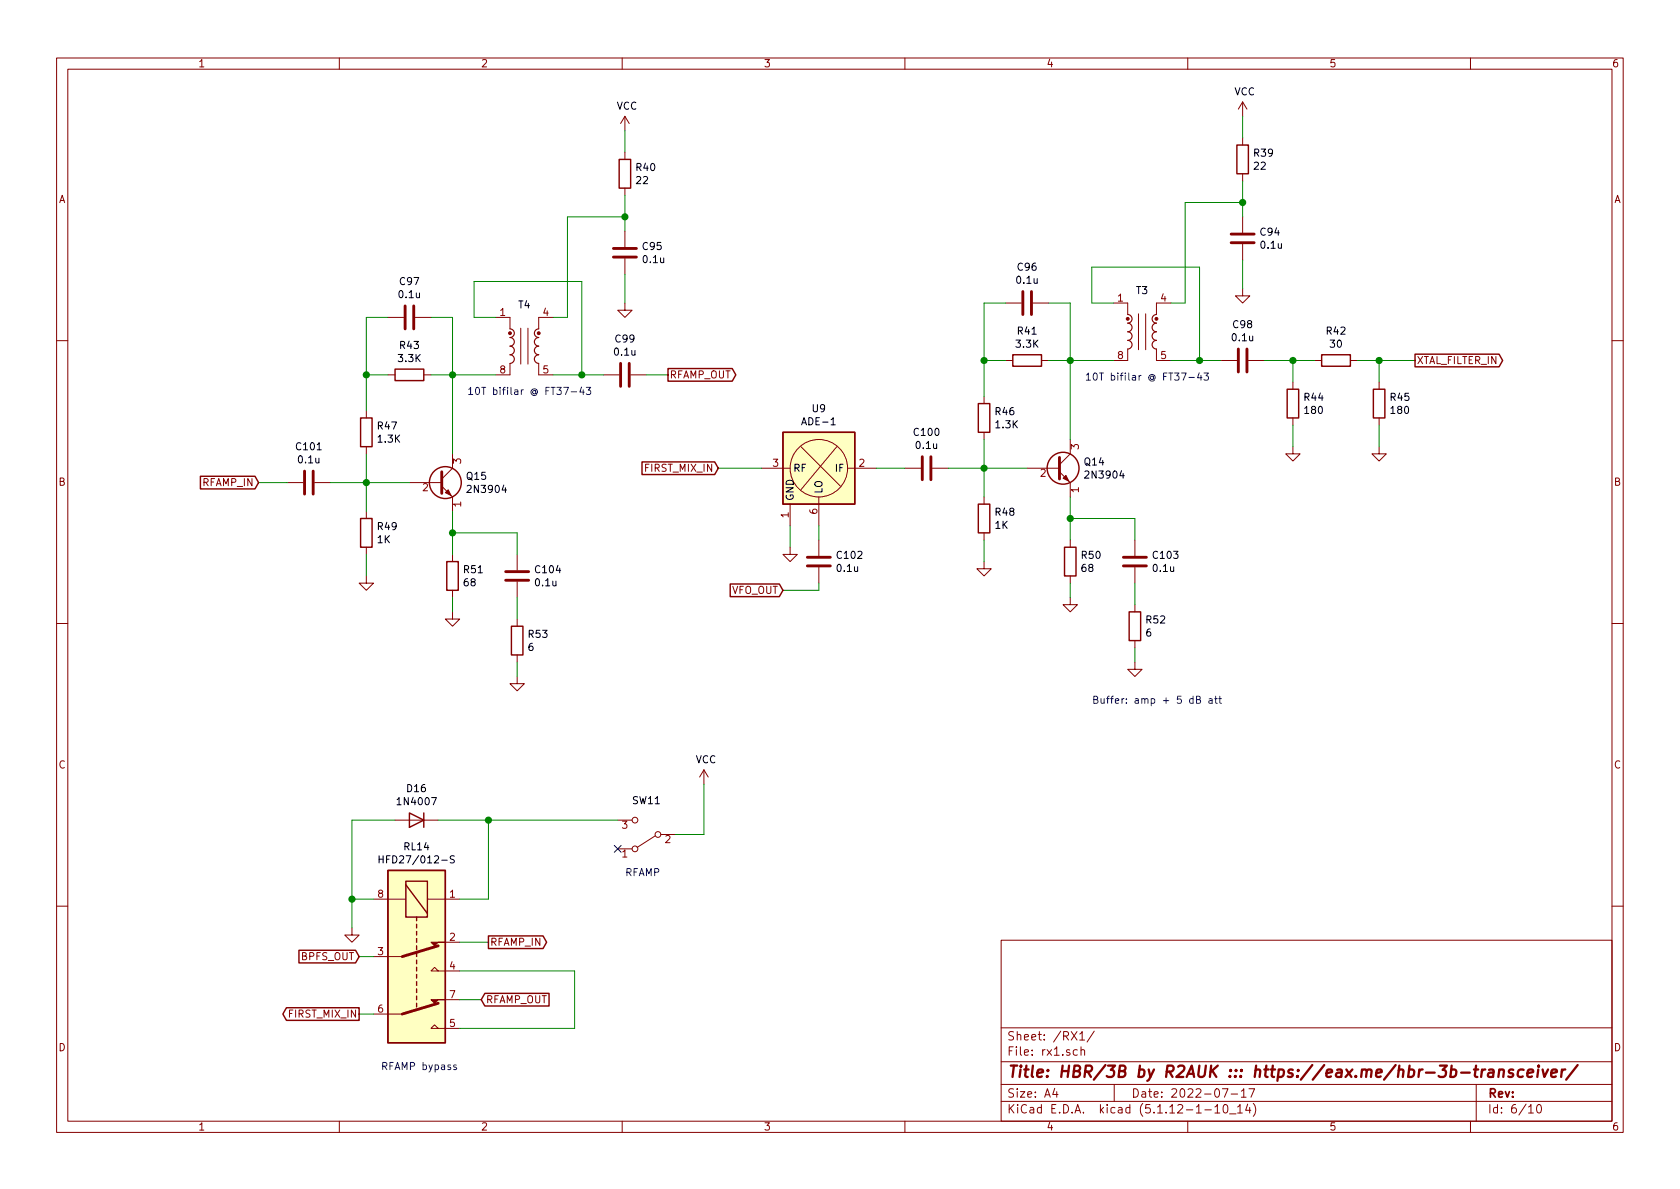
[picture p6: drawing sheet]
EESchema Schematic File Version 4
EELAYER 30 0
EELAYER END
$Descr A4 11693 8268
encoding utf-8
Sheet 6 10
Title "HBR/3B by R2AUK ::: https://eax.me/hbr-3b-transceiver/"
Date "2022-07-17"
Rev ""
Comp ""
Comment1 ""
Comment2 ""
Comment3 ""
Comment4 ""
$EndDescr
$Comp
L Device:C C101
U 1 1
P 2150 3350
AR Path="/62CCF0D3/62D2EC16" Ref="C101"  Part="1" 
AR Path="/62CCEF11/62D2EC16" Ref="C?"  Part="1" 
F 0 "C101" V 1898 3350 50  0000 C CNN
F 1 "0.1u" V 1989 3350 50  0000 C CNN
F 2 "" H 2188 3200 50  0001 C CNN
F 3 "~" H 2150 3350 50  0001 C CNN
	1    2150 3350
	0    1    1    0   
$EndComp
$Comp
L Transistor_BJT:2N3904 Q?
U 1 1
P 3050 3350
AR Path="/62C0C022/62D2EC1C" Ref="Q?"  Part="1" 
AR Path="/62CCF0D3/62D2EC1C" Ref="Q15"  Part="1" 
F 0 "Q15" H 3240 3396 50  0000 L CNN
F 1 "2N3904" H 3240 3305 50  0000 L CNN
F 2 "Package_TO_SOT_THT:TO-92_Inline" H 3250 3275 50  0001 L CIN
F 3 "https://www.fairchildsemi.com/datasheets/2N/2N3904.pdf" H 3050 3350 50  0001 L CNN
	1    3050 3350
	1    0    0    -1  
$EndComp
$Comp
L Device:R R?
U 1 1
P 2550 3700
AR Path="/62C0C022/62D2EC22" Ref="R?"  Part="1" 
AR Path="/62CCF0D3/62D2EC22" Ref="R49"  Part="1" 
F 0 "R49" H 2620 3746 50  0000 L CNN
F 1 "1K" H 2620 3655 50  0000 L CNN
F 2 "" V 2480 3700 50  0001 C CNN
F 3 "~" H 2550 3700 50  0001 C CNN
	1    2550 3700
	1    0    0    -1  
$EndComp
$Comp
L Device:R R?
U 1 1
P 3150 4000
AR Path="/62C0C022/62D2EC28" Ref="R?"  Part="1" 
AR Path="/62CCF0D3/62D2EC28" Ref="R51"  Part="1" 
F 0 "R51" H 3220 4046 50  0000 L CNN
F 1 "68" H 3220 3955 50  0000 L CNN
F 2 "" V 3080 4000 50  0001 C CNN
F 3 "~" H 3150 4000 50  0001 C CNN
	1    3150 4000
	1    0    0    -1  
$EndComp
$Comp
L Device:C C?
U 1 1
P 3600 4000
AR Path="/62C0C022/62D2EC2E" Ref="C?"  Part="1" 
AR Path="/62CCF0D3/62D2EC2E" Ref="C104"  Part="1" 
F 0 "C104" H 3715 4046 50  0000 L CNN
F 1 "0.1u" H 3715 3955 50  0000 L CNN
F 2 "" H 3638 3850 50  0001 C CNN
F 3 "~" H 3600 4000 50  0001 C CNN
	1    3600 4000
	1    0    0    -1  
$EndComp
$Comp
L Device:R R?
U 1 1
P 3600 4450
AR Path="/62C0C022/62D2EC34" Ref="R?"  Part="1" 
AR Path="/62CCF0D3/62D2EC34" Ref="R53"  Part="1" 
F 0 "R53" H 3670 4496 50  0000 L CNN
F 1 "6" H 3670 4405 50  0000 L CNN
F 2 "" V 3530 4450 50  0001 C CNN
F 3 "~" H 3600 4450 50  0001 C CNN
	1    3600 4450
	1    0    0    -1  
$EndComp
$Comp
L power:GND #PWR?
U 1 1
P 2550 4000
AR Path="/62C0C022/62D2EC3A" Ref="#PWR?"  Part="1" 
AR Path="/62CCF0D3/62D2EC3A" Ref="#PWR0137"  Part="1" 
F 0 "#PWR0137" H 2550 3750 50  0001 C CNN
F 1 "GND" H 2555 3827 50  0001 C CNN
F 2 "" H 2550 4000 50  0001 C CNN
F 3 "" H 2550 4000 50  0001 C CNN
	1    2550 4000
	1    0    0    -1  
$EndComp
$Comp
L power:GND #PWR?
U 1 1
P 3150 4250
AR Path="/62C0C022/62D2EC40" Ref="#PWR?"  Part="1" 
AR Path="/62CCF0D3/62D2EC40" Ref="#PWR0139"  Part="1" 
F 0 "#PWR0139" H 3150 4000 50  0001 C CNN
F 1 "GND" H 3155 4077 50  0001 C CNN
F 2 "" H 3150 4250 50  0001 C CNN
F 3 "" H 3150 4250 50  0001 C CNN
	1    3150 4250
	1    0    0    -1  
$EndComp
$Comp
L power:GND #PWR?
U 1 1
P 3600 4700
AR Path="/62C0C022/62D2EC46" Ref="#PWR?"  Part="1" 
AR Path="/62CCF0D3/62D2EC46" Ref="#PWR0141"  Part="1" 
F 0 "#PWR0141" H 3600 4450 50  0001 C CNN
F 1 "GND" H 3605 4527 50  0001 C CNN
F 2 "" H 3600 4700 50  0001 C CNN
F 3 "" H 3600 4700 50  0001 C CNN
	1    3600 4700
	1    0    0    -1  
$EndComp
$Comp
L Device:R R?
U 1 1
P 2550 3000
AR Path="/62C0C022/62D2EC4C" Ref="R?"  Part="1" 
AR Path="/62CCF0D3/62D2EC4C" Ref="R47"  Part="1" 
F 0 "R47" H 2620 3046 50  0000 L CNN
F 1 "1.3K" H 2620 2955 50  0000 L CNN
F 2 "" V 2480 3000 50  0001 C CNN
F 3 "~" H 2550 3000 50  0001 C CNN
	1    2550 3000
	1    0    0    -1  
$EndComp
$Comp
L Device:R R?
U 1 1
P 2850 2600
AR Path="/62C0C022/62D2EC52" Ref="R?"  Part="1" 
AR Path="/62CCF0D3/62D2EC52" Ref="R43"  Part="1" 
F 0 "R43" V 2643 2600 50  0000 C CNN
F 1 "3.3K" V 2734 2600 50  0000 C CNN
F 2 "" V 2780 2600 50  0001 C CNN
F 3 "~" H 2850 2600 50  0001 C CNN
	1    2850 2600
	0    1    1    0   
$EndComp
$Comp
L Device:C C?
U 1 1
P 2850 2200
AR Path="/62C0C022/62D2EC58" Ref="C?"  Part="1" 
AR Path="/62CCF0D3/62D2EC58" Ref="C97"  Part="1" 
F 0 "C97" V 2598 2200 50  0000 C CNN
F 1 "0.1u" V 2689 2200 50  0000 C CNN
F 2 "" H 2888 2050 50  0001 C CNN
F 3 "~" H 2850 2200 50  0001 C CNN
	1    2850 2200
	0    1    1    0   
$EndComp
Wire Wire Line
	2550 3150 2550 3350
Connection ~ 2550 3350
Wire Wire Line
	2550 3350 2550 3550
Wire Wire Line
	2550 3850 2550 4000
Wire Wire Line
	3150 3550 3150 3700
Wire Wire Line
	3150 4150 3150 4250
Wire Wire Line
	3600 3850 3600 3700
Wire Wire Line
	3600 3700 3150 3700
Connection ~ 3150 3700
Wire Wire Line
	3150 3700 3150 3850
Wire Wire Line
	3600 4300 3600 4150
Wire Wire Line
	3600 4700 3600 4600
Wire Wire Line
	3150 3150 3150 2600
Wire Wire Line
	3150 2200 3000 2200
Wire Wire Line
	3000 2600 3150 2600
Connection ~ 3150 2600
Wire Wire Line
	3150 2600 3150 2200
$Comp
L Transformer:PA0184NL T?
U 1 1
P 3650 2400
AR Path="/62C0C022/62D2EC6F" Ref="T?"  Part="1" 
AR Path="/62CCF0D3/62D2EC6F" Ref="T4"  Part="1" 
F 0 "T4" H 3650 2689 50  0000 C CNN
F 1 "FT37-43" H 3650 2690 50  0001 C CNN
F 2 "Transformer_SMD:Pulse_PA2007NL" H 3650 2400 50  0001 C CNN
F 3 "" H 3350 2400 50  0001 C CNN
	1    3650 2400
	1    0    0    -1  
$EndComp
Text Notes 3250 2750 0    50   ~ 0
10T bifilar @ FT37-43
$Comp
L Device:C C?
U 1 1
P 4350 2600
AR Path="/62C0C022/62D2EC76" Ref="C?"  Part="1" 
AR Path="/62CCF0D3/62D2EC76" Ref="C99"  Part="1" 
F 0 "C99" V 4098 2600 50  0000 C CNN
F 1 "0.1u" V 4189 2600 50  0000 C CNN
F 2 "" H 4388 2450 50  0001 C CNN
F 3 "~" H 4350 2600 50  0001 C CNN
	1    4350 2600
	0    1    1    0   
$EndComp
Wire Wire Line
	4200 2600 4050 2600
Wire Wire Line
	3450 2200 3300 2200
Wire Wire Line
	3300 2200 3300 1950
Wire Wire Line
	3300 1950 4050 1950
Wire Wire Line
	4050 1950 4050 2600
Connection ~ 4050 2600
Wire Wire Line
	4050 2600 3850 2600
Wire Wire Line
	3850 2200 3950 2200
Wire Wire Line
	3950 2200 3950 1500
Wire Wire Line
	3950 1500 4350 1500
$Comp
L power:GND #PWR?
U 1 1
P 4350 2100
AR Path="/62C0C022/62D2EC86" Ref="#PWR?"  Part="1" 
AR Path="/62CCF0D3/62D2EC86" Ref="#PWR0132"  Part="1" 
F 0 "#PWR0132" H 4350 1850 50  0001 C CNN
F 1 "GND" H 4355 1927 50  0001 C CNN
F 2 "" H 4350 2100 50  0001 C CNN
F 3 "" H 4350 2100 50  0001 C CNN
	1    4350 2100
	1    0    0    -1  
$EndComp
$Comp
L power:VCC #PWR?
U 1 1
P 4350 900
AR Path="/62C0C022/62D2EC8C" Ref="#PWR?"  Part="1" 
AR Path="/62CCF0D3/62D2EC8C" Ref="#PWR0130"  Part="1" 
F 0 "#PWR0130" H 4350 750 50  0001 C CNN
F 1 "VCC" H 4365 1073 50  0000 C CNN
F 2 "" H 4350 900 50  0001 C CNN
F 3 "" H 4350 900 50  0001 C CNN
	1    4350 900 
	1    0    0    -1  
$EndComp
$Comp
L Device:R R?
U 1 1
P 4350 1200
AR Path="/62C0C022/62D2EC92" Ref="R?"  Part="1" 
AR Path="/62CCF0D3/62D2EC92" Ref="R40"  Part="1" 
F 0 "R40" H 4420 1246 50  0000 L CNN
F 1 "22" H 4420 1155 50  0000 L CNN
F 2 "" V 4280 1200 50  0001 C CNN
F 3 "~" H 4350 1200 50  0001 C CNN
	1    4350 1200
	1    0    0    -1  
$EndComp
$Comp
L Device:C C?
U 1 1
P 4350 1750
AR Path="/62C0C022/62D2EC98" Ref="C?"  Part="1" 
AR Path="/62CCF0D3/62D2EC98" Ref="C95"  Part="1" 
F 0 "C95" H 4465 1796 50  0000 L CNN
F 1 "0.1u" H 4465 1705 50  0000 L CNN
F 2 "" H 4388 1600 50  0001 C CNN
F 3 "~" H 4350 1750 50  0001 C CNN
	1    4350 1750
	1    0    0    -1  
$EndComp
Wire Wire Line
	4350 2100 4350 1900
Wire Wire Line
	4350 1600 4350 1500
Wire Wire Line
	4350 1050 4350 900 
Connection ~ 4350 1500
Wire Wire Line
	4350 1500 4350 1350
Wire Wire Line
	2550 2200 2550 2600
Wire Wire Line
	2850 3350 2550 3350
Wire Wire Line
	2700 2600 2550 2600
Connection ~ 2550 2600
Wire Wire Line
	2550 2600 2550 2850
Wire Wire Line
	2550 2200 2700 2200
Wire Wire Line
	3450 2600 3150 2600
Wire Wire Line
	2550 3350 2300 3350
$Comp
L Device:C C100
U 1 1
P 6450 3250
AR Path="/62CCF0D3/62D3FAEC" Ref="C100"  Part="1" 
AR Path="/62CCEF11/62D3FAEC" Ref="C?"  Part="1" 
F 0 "C100" V 6198 3250 50  0000 C CNN
F 1 "0.1u" V 6289 3250 50  0000 C CNN
F 2 "" H 6488 3100 50  0001 C CNN
F 3 "~" H 6450 3250 50  0001 C CNN
	1    6450 3250
	0    1    1    0   
$EndComp
$Comp
L Transistor_BJT:2N3904 Q?
U 1 1
P 7350 3250
AR Path="/62C0C022/62D3FAF2" Ref="Q?"  Part="1" 
AR Path="/62CCF0D3/62D3FAF2" Ref="Q14"  Part="1" 
F 0 "Q14" H 7540 3296 50  0000 L CNN
F 1 "2N3904" H 7540 3205 50  0000 L CNN
F 2 "Package_TO_SOT_THT:TO-92_Inline" H 7550 3175 50  0001 L CIN
F 3 "https://www.fairchildsemi.com/datasheets/2N/2N3904.pdf" H 7350 3250 50  0001 L CNN
	1    7350 3250
	1    0    0    -1  
$EndComp
$Comp
L Device:R R?
U 1 1
P 6850 3600
AR Path="/62C0C022/62D3FAF8" Ref="R?"  Part="1" 
AR Path="/62CCF0D3/62D3FAF8" Ref="R48"  Part="1" 
F 0 "R48" H 6920 3646 50  0000 L CNN
F 1 "1K" H 6920 3555 50  0000 L CNN
F 2 "" V 6780 3600 50  0001 C CNN
F 3 "~" H 6850 3600 50  0001 C CNN
	1    6850 3600
	1    0    0    -1  
$EndComp
$Comp
L Device:R R?
U 1 1
P 7450 3900
AR Path="/62C0C022/62D3FAFE" Ref="R?"  Part="1" 
AR Path="/62CCF0D3/62D3FAFE" Ref="R50"  Part="1" 
F 0 "R50" H 7520 3946 50  0000 L CNN
F 1 "68" H 7520 3855 50  0000 L CNN
F 2 "" V 7380 3900 50  0001 C CNN
F 3 "~" H 7450 3900 50  0001 C CNN
	1    7450 3900
	1    0    0    -1  
$EndComp
$Comp
L Device:C C?
U 1 1
P 7900 3900
AR Path="/62C0C022/62D3FB04" Ref="C?"  Part="1" 
AR Path="/62CCF0D3/62D3FB04" Ref="C103"  Part="1" 
F 0 "C103" H 8015 3946 50  0000 L CNN
F 1 "0.1u" H 8015 3855 50  0000 L CNN
F 2 "" H 7938 3750 50  0001 C CNN
F 3 "~" H 7900 3900 50  0001 C CNN
	1    7900 3900
	1    0    0    -1  
$EndComp
$Comp
L Device:R R?
U 1 1
P 7900 4350
AR Path="/62C0C022/62D3FB0A" Ref="R?"  Part="1" 
AR Path="/62CCF0D3/62D3FB0A" Ref="R52"  Part="1" 
F 0 "R52" H 7970 4396 50  0000 L CNN
F 1 "6" H 7970 4305 50  0000 L CNN
F 2 "" V 7830 4350 50  0001 C CNN
F 3 "~" H 7900 4350 50  0001 C CNN
	1    7900 4350
	1    0    0    -1  
$EndComp
$Comp
L power:GND #PWR?
U 1 1
P 6850 3900
AR Path="/62C0C022/62D3FB10" Ref="#PWR?"  Part="1" 
AR Path="/62CCF0D3/62D3FB10" Ref="#PWR0136"  Part="1" 
F 0 "#PWR0136" H 6850 3650 50  0001 C CNN
F 1 "GND" H 6855 3727 50  0001 C CNN
F 2 "" H 6850 3900 50  0001 C CNN
F 3 "" H 6850 3900 50  0001 C CNN
	1    6850 3900
	1    0    0    -1  
$EndComp
$Comp
L power:GND #PWR?
U 1 1
P 7450 4150
AR Path="/62C0C022/62D3FB16" Ref="#PWR?"  Part="1" 
AR Path="/62CCF0D3/62D3FB16" Ref="#PWR0138"  Part="1" 
F 0 "#PWR0138" H 7450 3900 50  0001 C CNN
F 1 "GND" H 7455 3977 50  0001 C CNN
F 2 "" H 7450 4150 50  0001 C CNN
F 3 "" H 7450 4150 50  0001 C CNN
	1    7450 4150
	1    0    0    -1  
$EndComp
$Comp
L power:GND #PWR?
U 1 1
P 7900 4600
AR Path="/62C0C022/62D3FB1C" Ref="#PWR?"  Part="1" 
AR Path="/62CCF0D3/62D3FB1C" Ref="#PWR0140"  Part="1" 
F 0 "#PWR0140" H 7900 4350 50  0001 C CNN
F 1 "GND" H 7905 4427 50  0001 C CNN
F 2 "" H 7900 4600 50  0001 C CNN
F 3 "" H 7900 4600 50  0001 C CNN
	1    7900 4600
	1    0    0    -1  
$EndComp
$Comp
L Device:R R?
U 1 1
P 6850 2900
AR Path="/62C0C022/62D3FB22" Ref="R?"  Part="1" 
AR Path="/62CCF0D3/62D3FB22" Ref="R46"  Part="1" 
F 0 "R46" H 6920 2946 50  0000 L CNN
F 1 "1.3K" H 6920 2855 50  0000 L CNN
F 2 "" V 6780 2900 50  0001 C CNN
F 3 "~" H 6850 2900 50  0001 C CNN
	1    6850 2900
	1    0    0    -1  
$EndComp
$Comp
L Device:R R?
U 1 1
P 7150 2500
AR Path="/62C0C022/62D3FB28" Ref="R?"  Part="1" 
AR Path="/62CCF0D3/62D3FB28" Ref="R41"  Part="1" 
F 0 "R41" V 6943 2500 50  0000 C CNN
F 1 "3.3K" V 7034 2500 50  0000 C CNN
F 2 "" V 7080 2500 50  0001 C CNN
F 3 "~" H 7150 2500 50  0001 C CNN
	1    7150 2500
	0    1    1    0   
$EndComp
$Comp
L Device:C C?
U 1 1
P 7150 2100
AR Path="/62C0C022/62D3FB2E" Ref="C?"  Part="1" 
AR Path="/62CCF0D3/62D3FB2E" Ref="C96"  Part="1" 
F 0 "C96" V 6898 2100 50  0000 C CNN
F 1 "0.1u" V 6989 2100 50  0000 C CNN
F 2 "" H 7188 1950 50  0001 C CNN
F 3 "~" H 7150 2100 50  0001 C CNN
	1    7150 2100
	0    1    1    0   
$EndComp
Wire Wire Line
	6850 3050 6850 3250
Connection ~ 6850 3250
Wire Wire Line
	6850 3250 6850 3450
Wire Wire Line
	6850 3750 6850 3900
Wire Wire Line
	7450 3450 7450 3600
Wire Wire Line
	7450 4050 7450 4150
Wire Wire Line
	7900 3750 7900 3600
Wire Wire Line
	7900 3600 7450 3600
Connection ~ 7450 3600
Wire Wire Line
	7450 3600 7450 3750
Wire Wire Line
	7900 4200 7900 4050
Wire Wire Line
	7900 4600 7900 4500
Wire Wire Line
	7450 3050 7450 2500
Wire Wire Line
	7450 2100 7300 2100
Wire Wire Line
	7300 2500 7450 2500
Connection ~ 7450 2500
Wire Wire Line
	7450 2500 7450 2100
$Comp
L Transformer:PA0184NL T?
U 1 1
P 7950 2300
AR Path="/62C0C022/62D3FB45" Ref="T?"  Part="1" 
AR Path="/62CCF0D3/62D3FB45" Ref="T3"  Part="1" 
F 0 "T3" H 7950 2589 50  0000 C CNN
F 1 "FT37-43" H 7950 2590 50  0001 C CNN
F 2 "Transformer_SMD:Pulse_PA2007NL" H 7950 2300 50  0001 C CNN
F 3 "" H 7650 2300 50  0001 C CNN
	1    7950 2300
	1    0    0    -1  
$EndComp
Text Notes 7550 2650 0    50   ~ 0
10T bifilar @ FT37-43
$Comp
L Device:C C?
U 1 1
P 8650 2500
AR Path="/62C0C022/62D3FB4C" Ref="C?"  Part="1" 
AR Path="/62CCF0D3/62D3FB4C" Ref="C98"  Part="1" 
F 0 "C98" V 8398 2500 50  0000 C CNN
F 1 "0.1u" V 8489 2500 50  0000 C CNN
F 2 "" H 8688 2350 50  0001 C CNN
F 3 "~" H 8650 2500 50  0001 C CNN
	1    8650 2500
	0    1    1    0   
$EndComp
Wire Wire Line
	8500 2500 8350 2500
Wire Wire Line
	7750 2100 7600 2100
Wire Wire Line
	7600 2100 7600 1850
Wire Wire Line
	7600 1850 8350 1850
Wire Wire Line
	8350 1850 8350 2500
Connection ~ 8350 2500
Wire Wire Line
	8350 2500 8150 2500
Wire Wire Line
	8150 2100 8250 2100
Wire Wire Line
	8250 2100 8250 1400
Wire Wire Line
	8250 1400 8650 1400
$Comp
L power:GND #PWR?
U 1 1
P 8650 2000
AR Path="/62C0C022/62D3FB5C" Ref="#PWR?"  Part="1" 
AR Path="/62CCF0D3/62D3FB5C" Ref="#PWR0131"  Part="1" 
F 0 "#PWR0131" H 8650 1750 50  0001 C CNN
F 1 "GND" H 8655 1827 50  0001 C CNN
F 2 "" H 8650 2000 50  0001 C CNN
F 3 "" H 8650 2000 50  0001 C CNN
	1    8650 2000
	1    0    0    -1  
$EndComp
$Comp
L power:VCC #PWR?
U 1 1
P 8650 800
AR Path="/62C0C022/62D3FB62" Ref="#PWR?"  Part="1" 
AR Path="/62CCF0D3/62D3FB62" Ref="#PWR0129"  Part="1" 
F 0 "#PWR0129" H 8650 650 50  0001 C CNN
F 1 "VCC" H 8665 973 50  0000 C CNN
F 2 "" H 8650 800 50  0001 C CNN
F 3 "" H 8650 800 50  0001 C CNN
	1    8650 800 
	1    0    0    -1  
$EndComp
$Comp
L Device:R R?
U 1 1
P 8650 1100
AR Path="/62C0C022/62D3FB68" Ref="R?"  Part="1" 
AR Path="/62CCF0D3/62D3FB68" Ref="R39"  Part="1" 
F 0 "R39" H 8720 1146 50  0000 L CNN
F 1 "22" H 8720 1055 50  0000 L CNN
F 2 "" V 8580 1100 50  0001 C CNN
F 3 "~" H 8650 1100 50  0001 C CNN
	1    8650 1100
	1    0    0    -1  
$EndComp
$Comp
L Device:C C?
U 1 1
P 8650 1650
AR Path="/62C0C022/62D3FB6E" Ref="C?"  Part="1" 
AR Path="/62CCF0D3/62D3FB6E" Ref="C94"  Part="1" 
F 0 "C94" H 8765 1696 50  0000 L CNN
F 1 "0.1u" H 8765 1605 50  0000 L CNN
F 2 "" H 8688 1500 50  0001 C CNN
F 3 "~" H 8650 1650 50  0001 C CNN
	1    8650 1650
	1    0    0    -1  
$EndComp
Wire Wire Line
	8650 2000 8650 1800
Wire Wire Line
	8650 1500 8650 1400
Wire Wire Line
	8650 950  8650 800 
Connection ~ 8650 1400
Wire Wire Line
	8650 1400 8650 1250
Wire Wire Line
	6850 2100 6850 2500
Wire Wire Line
	7150 3250 6850 3250
Wire Wire Line
	7000 2500 6850 2500
Connection ~ 6850 2500
Wire Wire Line
	6850 2500 6850 2750
Wire Wire Line
	6850 2100 7000 2100
Wire Wire Line
	7750 2500 7450 2500
Wire Wire Line
	6850 3250 6600 3250
$Comp
L RF:ADE-6 U?
U 1 1
P 5700 3250
AR Path="/62CCEF11/62D4532F" Ref="U?"  Part="1" 
AR Path="/62CCF0D3/62D4532F" Ref="U9"  Part="1" 
F 0 "U9" H 5700 3667 50  0000 C CNN
F 1 "ADE-1" H 5700 3576 50  0000 C CNN
F 2 "RF_Mini-Circuits:Mini-Circuits_CD542_LandPatternPL-052" H 5775 2875 50  0001 C CNN
F 3 "" H 5875 2975 50  0001 C CNN
	1    5700 3250
	1    0    0    -1  
$EndComp
$Comp
L power:GND #PWR?
U 1 1
P 5500 3800
AR Path="/62C0C022/62D45335" Ref="#PWR?"  Part="1" 
AR Path="/62CCEF11/62D45335" Ref="#PWR?"  Part="1" 
AR Path="/62CCF0D3/62D45335" Ref="#PWR0135"  Part="1" 
F 0 "#PWR0135" H 5500 3550 50  0001 C CNN
F 1 "GND" H 5505 3627 50  0001 C CNN
F 2 "" H 5500 3800 50  0001 C CNN
F 3 "" H 5500 3800 50  0001 C CNN
	1    5500 3800
	1    0    0    -1  
$EndComp
Wire Wire Line
	5500 3800 5500 3650
Text GLabel 5450 4100 0    50   Input ~ 0
VFO_OUT
Wire Wire Line
	5450 4100 5700 4100
Wire Wire Line
	6100 3250 6300 3250
$Comp
L Device:R R42
U 1 1
P 9300 2500
F 0 "R42" V 9093 2500 50  0000 C CNN
F 1 "30" V 9184 2500 50  0000 C CNN
F 2 "" V 9230 2500 50  0001 C CNN
F 3 "~" H 9300 2500 50  0001 C CNN
	1    9300 2500
	0    1    1    0   
$EndComp
$Comp
L Device:R R44
U 1 1
P 9000 2800
F 0 "R44" H 9070 2846 50  0000 L CNN
F 1 "180" H 9070 2755 50  0000 L CNN
F 2 "" V 8930 2800 50  0001 C CNN
F 3 "~" H 9000 2800 50  0001 C CNN
	1    9000 2800
	1    0    0    -1  
$EndComp
$Comp
L Device:R R45
U 1 1
P 9600 2800
F 0 "R45" H 9670 2846 50  0000 L CNN
F 1 "180" H 9670 2755 50  0000 L CNN
F 2 "" V 9530 2800 50  0001 C CNN
F 3 "~" H 9600 2800 50  0001 C CNN
	1    9600 2800
	1    0    0    -1  
$EndComp
$Comp
L power:GND #PWR?
U 1 1
P 9000 3100
AR Path="/62C0C022/62D4C102" Ref="#PWR?"  Part="1" 
AR Path="/62CCF0D3/62D4C102" Ref="#PWR0133"  Part="1" 
F 0 "#PWR0133" H 9000 2850 50  0001 C CNN
F 1 "GND" H 9005 2927 50  0001 C CNN
F 2 "" H 9000 3100 50  0001 C CNN
F 3 "" H 9000 3100 50  0001 C CNN
	1    9000 3100
	1    0    0    -1  
$EndComp
$Comp
L power:GND #PWR?
U 1 1
P 9600 3100
AR Path="/62C0C022/62D4C674" Ref="#PWR?"  Part="1" 
AR Path="/62CCF0D3/62D4C674" Ref="#PWR0134"  Part="1" 
F 0 "#PWR0134" H 9600 2850 50  0001 C CNN
F 1 "GND" H 9605 2927 50  0001 C CNN
F 2 "" H 9600 3100 50  0001 C CNN
F 3 "" H 9600 3100 50  0001 C CNN
	1    9600 3100
	1    0    0    -1  
$EndComp
Wire Wire Line
	8800 2500 9000 2500
Wire Wire Line
	9450 2500 9600 2500
Wire Wire Line
	9600 2500 9600 2650
Connection ~ 9600 2500
Wire Wire Line
	9600 2500 9850 2500
Wire Wire Line
	9600 2950 9600 3100
Wire Wire Line
	9000 3100 9000 2950
Wire Wire Line
	9000 2650 9000 2500
Connection ~ 9000 2500
Wire Wire Line
	9000 2500 9150 2500
Text GLabel 9850 2500 2    50   Output ~ 0
XTAL_FILTER_IN
Wire Wire Line
	1800 3350 2000 3350
$Comp
L Device:C C?
U 1 1
P 5700 3900
AR Path="/62C0C022/62D5AD7B" Ref="C?"  Part="1" 
AR Path="/62CCF0D3/62D5AD7B" Ref="C102"  Part="1" 
F 0 "C102" H 5815 3946 50  0000 L CNN
F 1 "0.1u" H 5815 3855 50  0000 L CNN
F 2 "" H 5738 3750 50  0001 C CNN
F 3 "~" H 5700 3900 50  0001 C CNN
	1    5700 3900
	1    0    0    -1  
$EndComp
Wire Wire Line
	5700 3750 5700 3650
Wire Wire Line
	5700 4100 5700 4050
Text Notes 7600 4900 0    50   ~ 0
Buffer: amp + 5 dB att
$Comp
L Relay:G2RL-2-ASI-DC5 RL?
U 1 1
P 2900 6650
AR Path="/62866BC1/62EC03E8" Ref="RL?"  Part="1" 
AR Path="/628FB22A/62EC03E8" Ref="RL?"  Part="1" 
AR Path="/62CCF0D3/62EC03E8" Ref="RL14"  Part="1" 
F 0 "RL14" V 2133 6650 50  0000 C CNN
F 1 "HFD27/012-S" V 2224 6650 50  0000 C CNN
F 2 "Relay_THT:Relay_DPDT_Omron_G2RL" H 3550 6600 50  0001 L CNN
F 3 "https://omronfs.omron.com/en_US/ecb/products/pdf/en-g2rl.pdf" H 2900 6650 50  0001 C CNN
	1    2900 6650
	0    1    1    0   
$EndComp
Text GLabel 2500 6650 0    50   Input ~ 0
BPFS_OUT
Wire Wire Line
	2500 6650 2600 6650
Text GLabel 1800 3350 0    50   Input ~ 0
RFAMP_IN
Text GLabel 4650 2600 2    50   Output ~ 0
RFAMP_OUT
Wire Wire Line
	4650 2600 4500 2600
Text GLabel 3400 6550 2    50   Output ~ 0
RFAMP_IN
Text GLabel 3350 6950 2    50   Input ~ 0
RFAMP_OUT
Wire Wire Line
	3200 6550 3400 6550
Wire Wire Line
	3350 6950 3200 6950
Wire Wire Line
	3200 6750 4000 6750
Wire Wire Line
	4000 6750 4000 7150
Wire Wire Line
	4000 7150 3200 7150
Text GLabel 5000 3250 0    50   Input ~ 0
FIRST_MIX_IN
Text GLabel 2500 7050 0    50   Output ~ 0
FIRST_MIX_IN
Wire Wire Line
	2500 7050 2600 7050
Wire Wire Line
	5000 3250 5300 3250
$Comp
L power:GND #PWR?
U 1 1
P 2450 6450
AR Path="/62C0C022/62F35C57" Ref="#PWR?"  Part="1" 
AR Path="/62CCF0D3/62F35C57" Ref="#PWR0143"  Part="1" 
F 0 "#PWR0143" H 2450 6200 50  0001 C CNN
F 1 "GND" H 2455 6277 50  0001 C CNN
F 2 "" H 2450 6450 50  0001 C CNN
F 3 "" H 2450 6450 50  0001 C CNN
	1    2450 6450
	1    0    0    -1  
$EndComp
Wire Wire Line
	2450 6450 2450 6250
Wire Wire Line
	2450 6250 2600 6250
$Comp
L Diode:1N4007 D16
U 1 1
P 2900 5700
F 0 "D16" H 2900 5483 50  0000 C CNN
F 1 "1N4007" H 2900 5574 50  0000 C CNN
F 2 "Diode_THT:D_DO-41_SOD81_P10.16mm_Horizontal" H 2900 5525 50  0001 C CNN
F 3 "http://www.vishay.com/docs/88503/1n4001.pdf" H 2900 5700 50  0001 C CNN
	1    2900 5700
	-1   0    0    1   
$EndComp
Wire Wire Line
	2750 5700 2450 5700
Wire Wire Line
	2450 5700 2450 6250
Connection ~ 2450 6250
$Comp
L Switch:SW_SPDT SW11
U 1 1
P 4500 5800
F 0 "SW11" H 4500 5567 50  0000 C CNN
F 1 "SW_SPDT" H 4500 5566 50  0001 C CNN
F 2 "" H 4500 5800 50  0001 C CNN
F 3 "~" H 4500 5800 50  0001 C CNN
	1    4500 5800
	-1   0    0    1   
$EndComp
Wire Wire Line
	3050 5700 3400 5700
Wire Wire Line
	3200 6250 3400 6250
Wire Wire Line
	3400 6250 3400 5700
Connection ~ 3400 5700
Wire Wire Line
	3400 5700 4300 5700
NoConn ~ 4300 5900
$Comp
L power:VCC #PWR?
U 1 1
P 4900 5450
AR Path="/62C0C022/62F4D466" Ref="#PWR?"  Part="1" 
AR Path="/62CCF0D3/62F4D466" Ref="#PWR0142"  Part="1" 
F 0 "#PWR0142" H 4900 5300 50  0001 C CNN
F 1 "VCC" H 4915 5623 50  0000 C CNN
F 2 "" H 4900 5450 50  0001 C CNN
F 3 "" H 4900 5450 50  0001 C CNN
	1    4900 5450
	1    0    0    -1  
$EndComp
Wire Wire Line
	4900 5450 4900 5800
Wire Wire Line
	4900 5800 4700 5800
Text Notes 2650 7450 0    50   ~ 0
RFAMP bypass
Text Notes 4350 6100 0    50   ~ 0
RFAMP
$EndSCHEMATC
